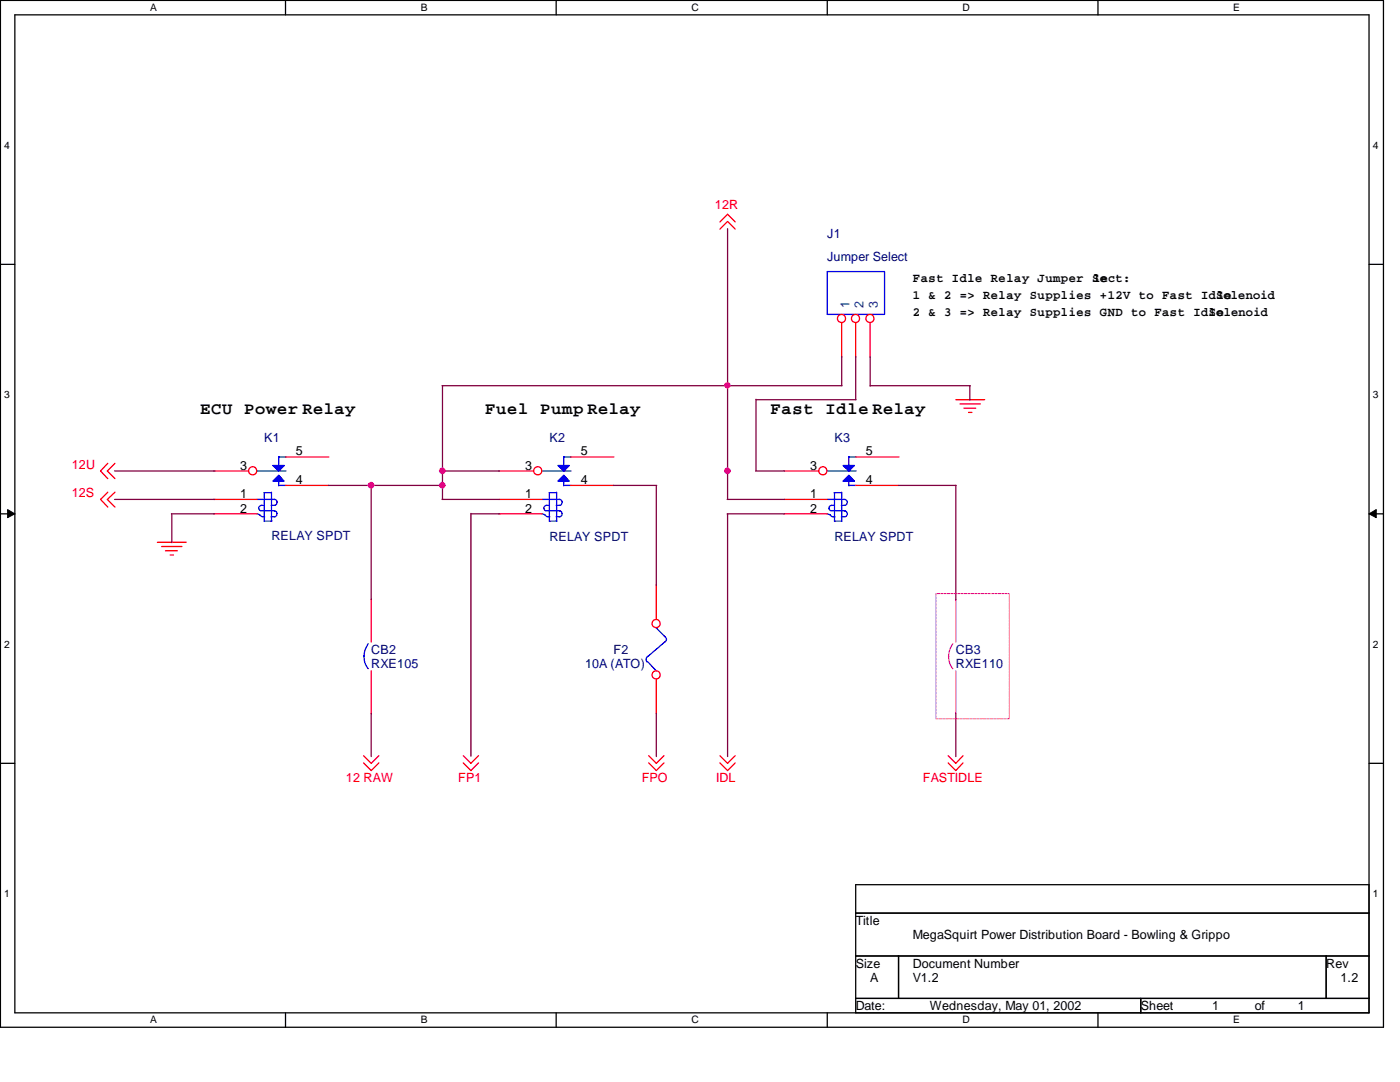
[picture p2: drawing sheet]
<svg xmlns="http://www.w3.org/2000/svg" width="279mm" height="216mm" viewBox="0 0 279 216" stroke-linecap="round" stroke-linejoin="round" font-family="sans-serif">
<g fill="none" stroke="#000" stroke-width=".25">
<path d="M.1 .1h276v204.9h-276zM3 3h270.2v199.1h-270.2zM57 .1v2.9M111 .1v2.9M165.1 .1v2.9M219.1 .1v2.9M.1 52.7h2.9M273.2 52.7h2.9M.1 102.5h2.9M273.2 102.5h2.9M.1 152.3h2.9M273.2 152.3h2.9"/>
<path d="M273.2 176.5h-102.4v25.6M170.8 182.2h102.4M170.8 190.8h102.4M170.8 199.2h102.4M179.3 190.8v8.4M227.7 199.2v2.9M264.7 190.8v8.4M57 202.1v2.9M111 202.1v2.9M165.1 202.1v2.9M219.1 202.1v2.9"/>
</g>
<g fill="#000" stroke="#000" stroke-width=".2">
<path d="M1.5 101.7l1.5 .8-1.5 .8z" fill-rule="evenodd"/>
<path d="M273.2 102.5l1.5-.8v1.6z" fill-rule="evenodd"/>
</g>
<g fill="none" stroke="#f00" stroke-width=".25">
<path d="M143.7 44.3l1.5-1.5 1.5 1.5M143.7 45.7l1.5-1.5 1.5 1.5M168 64.4v6.9M170.8 64.4v6.9M173.7 64.4v6.9M190.8 79.8h5.7M21.5 98.2l-1.4 1.5 1.4 1.5M21.5 92.5l-1.4 1.5 1.4 1.5M22.9 98.2l-1.5 1.5 1.5 1.5M22.9 92.5l-1.5 1.5 1.5 1.5M42.7 94h6.9M42.7 99.7h8.6"/>
<path d="M57 91.2h8.6M57 96.9h8.6M99.6 94h6.9M99.6 99.7h8.6M113.9 91.2h8.6M113.9 96.9h8.6M156.5 94h6.9M156.5 99.7h8.6M170.8 91.2h8.6M170.8 96.9h8.6M191.6 80.6h4.1M192.4 81.4h2.3"/>
<path d="M193.3 82.3h.7M31.4 108.2h5.8M32.3 109.1h4M33 109.9h2.4M34 110.7h.6M42.7 102.5h8.6M74.1 119.5v8.6M99.6 102.5h8.6M131 116.7v6.9M156.5 102.5h8.6M74.1 133.9v8.5M131 135.6v6.8"/>
<path d="M72.6 152.2l1.5 1.6 1.5-1.6M72.6 150.8l1.5 1.5 1.5-1.5M92.5 152.2l1.5 1.6 1.5-1.6M92.5 150.8l1.5 1.5 1.5-1.5M129.5 152.2l1.5 1.6 1.5-1.6M129.5 150.8l1.5 1.5 1.5-1.5M143.7 152.2l1.5 1.6 1.5-1.6M143.7 150.8l1.5 1.5 1.5-1.5M189.2 152.2l1.6 1.6 1.4-1.6M189.2 150.8l1.6 1.5 1.4-1.5"/>
<circle cx="167.9" cy="63.5" r=".81"/>
<circle cx="170.7" cy="63.5" r=".81"/>
<circle cx="173.6" cy="63.5" r=".81"/>
<circle cx="50.4" cy="93.9" r=".81"/>
<circle cx="107.3" cy="93.9" r=".81"/>
<circle cx="164.2" cy="93.9" r=".81"/>
<circle cx="130.9" cy="124.4" r=".81"/>
<circle cx="130.9" cy="134.7" r=".81"/>
</g>
<g fill="#00f" stroke="#00f" stroke-width=".25">
<path d="M112.5 94.8l1.1 1.2h-2.3z" fill-rule="evenodd"/>
<path d="M111.3 92.9h2.3l-1.1 1.1z" fill-rule="evenodd"/>
<path d="M169.4 94.8l1.1 1.2h-2.3z" fill-rule="evenodd"/>
<path d="M168.2 92.9h2.3l-1.1 1.1z" fill-rule="evenodd"/>
<path d="M55.6 94.8l1.1 1.2h-2.3z" fill-rule="evenodd"/>
<path d="M54.4 92.9h2.3l-1.1 1.1z" fill-rule="evenodd"/>
</g>
<g fill="none" stroke="#00f" stroke-width=".25">
<path d="M165.1 54.2h11.4v8.5h-11.4zM51.3 94h5.8M51.3 99.7h3.6M52.7 98.3h1.5M52.7 98.3v5.8M54.2 98.2v5.8M54.8 99.7a.6 .6 0 0 1 .5 .5 .6 .6 0 0 1-.5 .6h-.7M55.6 91.2h1.5M55.6 96.9h1.5M55.6 91.1v1.8M55.6 96v.9M108.2 94h5.8"/>
<path d="M108.2 99.7h3.6M109.6 98.3h1.5M109.6 98.3v5.8M111.1 98.2v5.8M111.7 99.7a.6 .6 0 0 1 .5 .5 .6 .6 0 0 1-.5 .6h-.7M112.5 91.1v1.8M112.5 96v.9M112.5 91.2h1.5M112.5 96.9h1.5M165.1 94h5.8M165.1 99.7h3.6M166.5 98.3h1.5"/>
<path d="M166.5 98.3v5.8M168 98.2v5.8M168.6 99.7a.6 .6 0 0 1 .5 .5 .6 .6 0 0 1-.5 .6h-.7M169.4 91.2h1.5M169.4 96.9h1.5M169.4 91.1v1.8M169.4 96v.9M51.3 102.5l.5 .3M51.9 102.7a.77 .77 0 0 0 .9 .4M52.1 100.8h.6M52.2 100.8a.56 .56 0 0 0-.6 .6 .56 .56 0 0 0 .5 .5M52.2 101.9h2.7"/>
<path d="M52.7 104h1.6M54.8 101.9a.6 .6 0 0 1 .5 .6 .6 .6 0 0 1-.5 .6h-.7M108.2 102.5l.5 .3M108.8 102.7a.77 .77 0 0 0 .9 .4M109 100.8h.6M109.1 100.8a.56 .56 0 0 0-.6 .6 .56 .56 0 0 0 .5 .5M109.1 101.9h2.7M109.6 104h1.6M111.7 101.9a.6 .6 0 0 1 .5 .6 .6 .6 0 0 1-.5 .6h-.7M165.1 102.5l.5 .3M165.7 102.7a.77 .77 0 0 0 .9 .4M165.9 100.8h.6"/>
<path d="M165.9 100.8a.56 .56 0 0 0-.5 .6 .56 .56 0 0 0 .5 .5M165.9 101.9h2.8M166.5 104h1.6M168.6 101.9a.6 .6 0 0 1 .5 .6 .6 .6 0 0 1-.5 .6h-.7M73.5 128.4l-.7 1.5-.1 1.6a3.4 3.4 0 0 0 .8 1.9M129.2 132l1.8 1.9M129.3 131a.75 .75 0 0 0-.2 1.1M130.9 125.2l1.8 1.8M132.6 127a.59 .59 0 0 1 .4 .5 .59 .59 0 0 1-.3 .6l-3.5 3"/>
</g>
<path d="M190.8 119.5v8.6M190.2 128.4l-.7 1.5-.2 1.6a3.4 3.4 0 0 0 .9 1.9M190.8 133.9v8.5" fill="none" stroke="#f0f" stroke-width=".25"/>
<g fill="none" stroke="#800040" stroke-width=".25">
<path d="M145.2 45.6v54.1M88.2 77h79.9M88.3 77v22.7M150.9 79.7v14.3M150.9 79.8h20M168 71.1v5.9M170.8 71.1v8.7M173.7 77h19.9M173.7 71.2v5.8M193.5 77v2.8M22.9 99.7h19.9M22.9 94h19.9"/>
<path d="M65.5 96.9h22.9M74.1 96.8v22.8M88.2 99.7h11.5M88.2 94h11.5M122.4 96.9h8.7M131 96.9v19.9M145.1 99.7h11.4M150.8 94h5.7M179.3 96.9h11.5M190.8 96.9v22.8M34.2 102.5h8.6M34.3 102.5v5.8"/>
<path d="M94 102.5h5.7M94 102.4v48.5M145.1 102.5h11.4M145.2 102.5v48.5M74.1 142.3v8.7M131 142.3v8.7M190.8 142.3v8.7"/>
</g>
<path d="M186.8 118.4h14.6v25h-14.6z" fill="none" stroke="#f0f" stroke-width=".2" stroke-dasharray=".5 .2"/>
<g fill="#f0f" stroke="#f0f" stroke-width=".25" stroke-dasharray=".5 .2">
<circle cx="145.2" cy="93.9" r=".55"/>
<circle cx="145.2" cy="76.9" r=".52"/>
<circle cx="88.3" cy="93.9" r=".55"/>
<circle cx="88.3" cy="96.8" r=".55"/>
<circle cx="74" cy="96.8" r=".55"/>
</g>
<g font-size="3.4">
<text x="40" y="82.6">ECU Power Relay</text>
<text x="96.9" y="82.6">Fuel Pump Relay</text>
<text x="153.8" y="82.6">Fast Idle Relay</text>
</g>
<g font-size="2.5" fill="#f00">
<text x="142.7" y="41.7">12R</text>
<text x="14.3" y="93.6">12U</text>
<text x="14.3" y="99.2">12S</text>
<text x="69" y="156.1">12 RAW</text>
<text x="91.4" y="156.1">FP1</text>
<text x="128.1" y="156.1">FPO</text>
<text x="142.9" y="156.1">IDL</text>
<text x="184.1" y="156.1">FASTIDLE</text>
</g>
<g font-size="2.5" fill="#000080">
<text x="165.1" y="47.4">J1</text>
<text x="165.1" y="52">Jumper Select</text>
<text x="52.7" y="88.1">K1</text>
<text x="109.6" y="88.1">K2</text>
<text x="166.5" y="88.1">K3</text>
<text x="54.2" y="107.8">RELAY SPDT</text>
<text x="109.6" y="108">RELAY SPDT</text>
<text x="166.5" y="108">RELAY SPDT</text>
<text x="74.1" y="130.5">CB2</text>
<text x="122.4" y="130.5">F2</text>
<text x="190.8" y="130.5">CB3</text>
<text x="74.1" y="133.3">RXE105</text>
<text x="116.8" y="133.3">10A (ATO)</text>
<text x="190.8" y="133.3">RXE110</text>
</g>
<g font-size="2.5">
<text x="182.2" y="56.3">Fast Idle Relay Jumper Se</text>
<text x="182.2" y="59.7">1 &amp; 2 =&gt; Relay Supplies +12V to Fast Idle</text>
<text x="218.2" y="56.3">lect:</text>
<text x="242.7" y="59.7">Solenoid</text>
<text x="182.2" y="63.1">2 &amp; 3 =&gt; Relay Supplies GND to Fast Idle</text>
<text x="241.3" y="63.1">Solenoid</text>
<text x="47.9" y="93.7">3</text>
<text x="59" y="90.8">5</text>
<text x="104.8" y="93.7">3</text>
<text x="115.9" y="90.8">5</text>
<text x="161.7" y="93.7">3</text>
<text x="172.8" y="90.8">5</text>
<text x="47.9" y="99.4">1</text>
<text x="59" y="96.5">4</text>
<text x="104.8" y="99.4">1</text>
<text x="115.9" y="96.5">4</text>
<text x="161.7" y="99.4">1</text>
<text x="172.8" y="96.5">4</text>
<text x="47.9" y="102.3">2</text>
<text x="104.8" y="102.3">2</text>
<text x="161.7" y="102.3">2</text>
<text x="170.8" y="184.6">Title</text>
<text x="182.2" y="187.4">MegaSquirt Power Distribution Board - Bowling &amp; Grippo</text>
<text x="170.8" y="193.1">Size</text>
<text x="173.7" y="195.9">A</text>
<text x="182.2" y="195.9">V1.2</text>
<text x="182.2" y="193.1">Document Number</text>
<text x="264.7" y="193.1">Rev</text>
<text x="267.5" y="195.9">1.2</text>
<text x="170.8" y="201.6">Date:</text>
<text x="185.6" y="201.6">Wednesday, May 01, 2002</text>
<text x="227.7" y="201.6">Sheet</text>
<text x="241.9" y="201.6">1</text>
<text x="250.4" y="201.6">of</text>
<text x="259" y="201.6">1</text>
</g>
<g font-size="2.5" fill="#004080">
<text x="169.5" y="61.6" transform="rotate(-90 169.5 61.6)">1</text>
<text x="172.3" y="61.6" transform="rotate(-90 172.3 61.6)">2</text>
<text x="175.2" y="61.6" transform="rotate(-90 175.2 61.6)">3</text>
</g>
<g font-size="2">
<text x="30" y="2.2">A</text>
<text x="84" y="2.2">B</text>
<text x="138" y="2.2">C</text>
<text x="192.1" y="2.2">D</text>
<text x="246.1" y="2.2">E</text>
<text x=".8" y="29.6">4</text>
<text x="274" y="29.6">4</text>
<text x=".8" y="79.4">3</text>
<text x="274" y="79.4">3</text>
<text x=".8" y="129.2">2</text>
<text x="274" y="129.2">2</text>
<text x=".8" y="179">1</text>
<text x="274" y="179">1</text>
<text x="30" y="204.2">A</text>
<text x="84" y="204.2">B</text>
<text x="138" y="204.2">C</text>
<text x="192.1" y="204.2">D</text>
<text x="246.1" y="204.2">E</text>
</g>
</svg>
